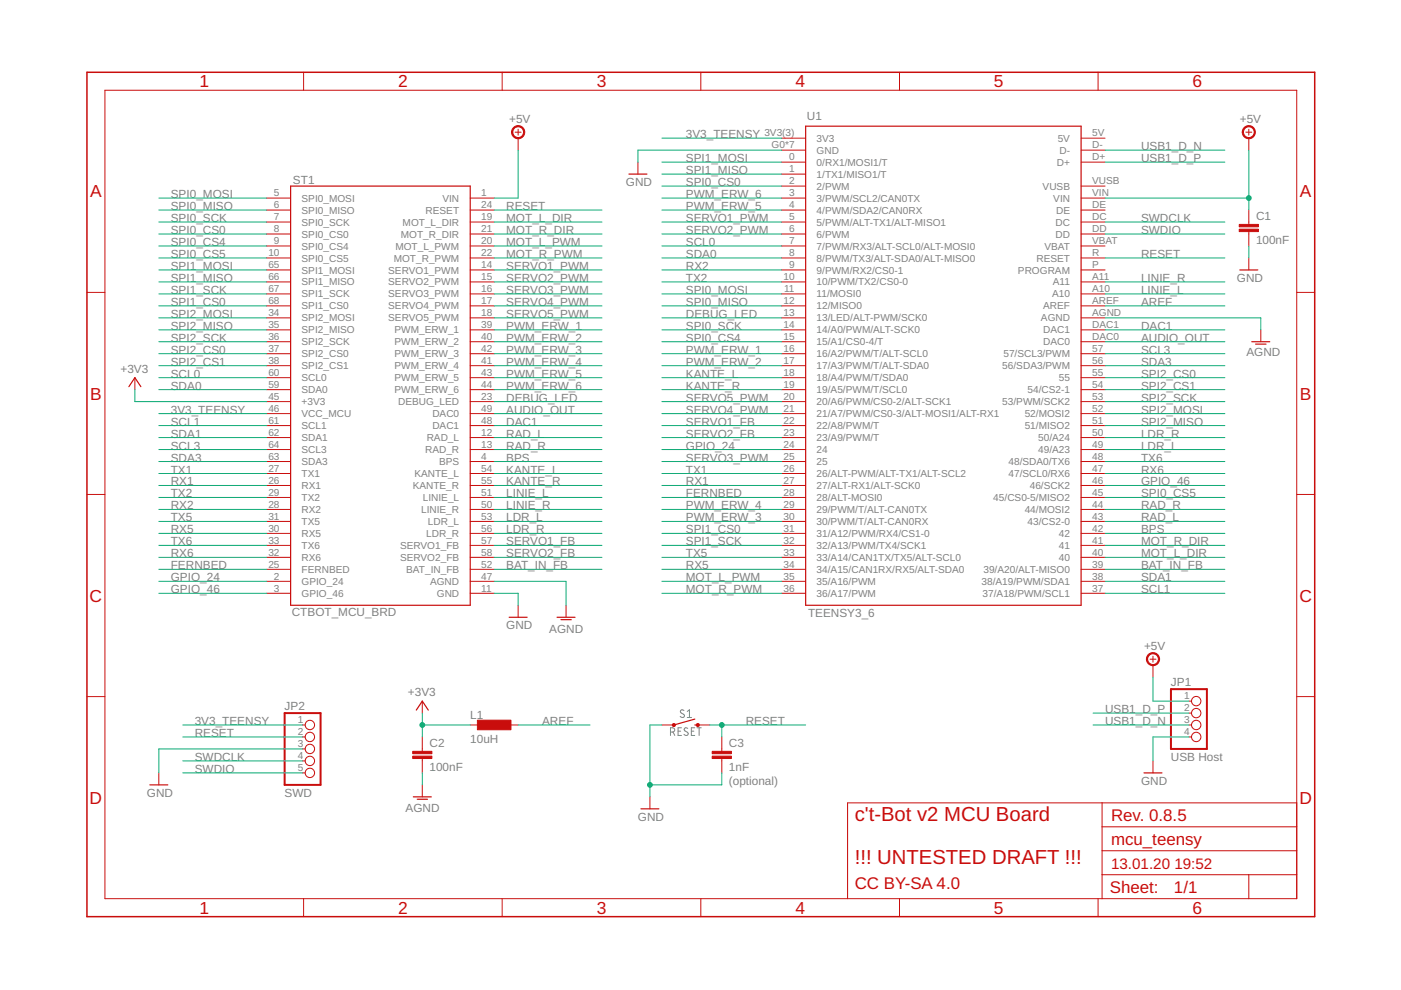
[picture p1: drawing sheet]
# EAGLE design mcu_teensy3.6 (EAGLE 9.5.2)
c't-Bot v2 MCU Board; CC BY-SA 4.0, Timo Sandmann

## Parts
C1  100nF  C-EU025-025X050  [C025-025X050]
C2  100nF  C-EU025-025X050  [C025-025X050]
C3  1nF  C-EU025-025X050  [C025-025X050]
JP1  USB Host  PINHD-1X4/90  [1X04/90]
JP2  SWD  PINHD-1X5/90  [1X05/90]
L1  10uH  L-EU0207/10  [0207/10]
S1  RESET  MOMENTARY-SWITCH-SPST-PTH-6.0MM  [TACTILE_SWITCH_PTH_6.0MM]
ST1  CTBOT_MCU_BRD  [DIP66]
U1  TEENSY3_6  [T36]

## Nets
3V3_TEENSY: JP2.1 ST1.46(VCC_MCU) U1.3V3(3)(3V3)
+3V3: C2.1 L1.2 ST1.45(+3V3)
+5V: C1.1 JP1.1 ST1.1(VIN) U1.VIN
AGND: C2.2 ST1.47(AGND) U1.AGND
AREF: L1.1 U1.AREF
AUDIO_OUT: ST1.49(DAC0) U1.DAC0
BAT_IN_FB: ST1.52(BAT_IN_FB) U1.39(39/A20/ALT-MISO0)
BPS: ST1.4(BPS) U1.42
DAC1: ST1.48(DAC1) U1.DAC1
DEBUG_LED: ST1.23(DEBUG_LED) U1.13(13/LED/ALT-PWM/SCK0)
FERNBED: ST1.25(FERNBED) U1.28(28/ALT-MOSI0)
GND: C1.2 C3.2 JP1.4 JP2.3 S1.1 ST1.11(GND) U1.G0(GND) U1.G1(GND) U1.G2(GND) U1.G3(GND) U1.G4(GND) U1.G5(GND) U1.G6(GND)
GPIO_24: ST1.2(GPIO_24) U1.24
GPIO_46: ST1.3(GPIO_46) U1.46(46/SCK2)
KANTE_L: ST1.54(KANTE_L) U1.18(18/A4/PWM/T/SDA0)
KANTE_R: ST1.55(KANTE_R) U1.19(19/A5/PWM/T/SCL0)
LDR_L: ST1.53(LDR_L) U1.49(49/A23)
LDR_R: ST1.56(LDR_R) U1.50(50/A24)
LINIE_L: ST1.51(LINIE_L) U1.A10
LINIE_R: ST1.50(LINIE_R) U1.A11
MOT_L_DIR: ST1.19(MOT_L_DIR) U1.40
MOT_L_PWM: ST1.20(MOT_L_PWM) U1.35(35/A16/PWM)
MOT_R_DIR: ST1.21(MOT_R_DIR) U1.41
MOT_R_PWM: ST1.22(MOT_R_PWM) U1.36(36/A17/PWM)
PWM_ERW_1: ST1.39(PWM_ERW_1) U1.16(16/A2/PWM/T/ALT-SCL0)
PWM_ERW_2: ST1.40(PWM_ERW_2) U1.17(17/A3/PWM/T/ALT-SDA0)
PWM_ERW_3: ST1.42(PWM_ERW_3) U1.30(30/PWM/T/ALT-CAN0RX)
PWM_ERW_4: ST1.41(PWM_ERW_4) U1.29(29/PWM/T/ALT-CAN0TX)
PWM_ERW_5: ST1.43(PWM_ERW_5) U1.4(4/PWM/SDA2/CAN0RX)
PWM_ERW_6: ST1.44(PWM_ERW_6) U1.3(3/PWM/SCL2/CAN0TX)
RAD_L: ST1.12(RAD_L) U1.43(43/CS2-0)
RAD_R: ST1.13(RAD_R) U1.44(44/MOSI2)
RESET: C3.1 JP2.2 S1.3 ST1.24(RESET) U1.R(RESET)
RX1: ST1.26(RX1) U1.27(27/ALT-RX1/ALT-SCK0)
RX2: ST1.28(RX2) U1.9(9/PWM/RX2/CS0-1)
RX5: ST1.30(RX5) U1.34(34/A15/CAN1RX/RX5/ALT-SDA0)
RX6: ST1.32(RX6) U1.47(47/SCL0/RX6)
SCL0: ST1.60(SCL0) U1.7(7/PWM/RX3/ALT-SCL0/ALT-MOSI0)
SCL1: ST1.61(SCL1) U1.37(37/A18/PWM/SCL1)
SCL3: ST1.64(SCL3) U1.57(57/SCL3/PWM)
SDA0: ST1.59(SDA0) U1.8(8/PWM/TX3/ALT-SDA0/ALT-MISO0)
SDA1: ST1.62(SDA1) U1.38(38/A19/PWM/SDA1)
SDA3: ST1.63(SDA3) U1.56(56/SDA3/PWM)
SERVO1_FB: ST1.57(SERVO1_FB) U1.22(22/A8/PWM/T)
SERVO1_PWM: ST1.14(SERVO1_PWM) U1.5(5/PWM/ALT-TX1/ALT-MISO1)
SERVO2_FB: ST1.58(SERVO2_FB) U1.23(23/A9/PWM/T)
SERVO2_PWM: ST1.15(SERVO2_PWM) U1.6(6/PWM)
SERVO3_PWM: ST1.16(SERVO3_PWM) U1.25
SERVO4_PWM: ST1.17(SERVO4_PWM) U1.21(21/A7/PWM/CS0-3/ALT-MOSI1/ALT-RX1)
SERVO5_PWM: ST1.18(SERVO5_PWM) U1.20(20/A6/PWM/CS0-2/ALT-SCK1)
SPI0_CS0: ST1.8(SPI0_CS0) U1.2(2/PWM)
SPI0_CS4: ST1.9(SPI0_CS4) U1.15(15/A1/CS0-4/T)
SPI0_CS5: ST1.10(SPI0_CS5) U1.45(45/CS0-5/MISO2)
SPI0_MISO: ST1.6(SPI0_MISO) U1.12(12/MISO0)
SPI0_MOSI: ST1.5(SPI0_MOSI) U1.11(11/MOSI0)
SPI0_SCK: ST1.7(SPI0_SCK) U1.14(14/A0/PWM/ALT-SCK0)
SPI1_CS0: ST1.68(SPI1_CS0) U1.31(31/A12/PWM/RX4/CS1-0)
SPI1_MISO: ST1.66(SPI1_MISO) U1.1(1/TX1/MISO1/T)
SPI1_MOSI: ST1.65(SPI1_MOSI) U1.0(0/RX1/MOSI1/T)
SPI1_SCK: ST1.67(SPI1_SCK) U1.32(32/A13/PWM/TX4/SCK1)
SPI2_CS0: ST1.37(SPI2_CS0) U1.55
SPI2_CS1: ST1.38(SPI2_CS1) U1.54(54/CS2-1)
SPI2_MISO: ST1.35(SPI2_MISO) U1.51(51/MISO2)
SPI2_MOSI: ST1.34(SPI2_MOSI) U1.52(52/MOSI2)
SPI2_SCK: ST1.36(SPI2_SCK) U1.53(53/PWM/SCK2)
SWDCLK: JP2.4 U1.DC
SWDIO: JP2.5 U1.DD
TX1: ST1.27(TX1) U1.26(26/ALT-PWM/ALT-TX1/ALT-SCL2)
TX2: ST1.29(TX2) U1.10(10/PWM/TX2/CS0-0)
TX5: ST1.31(TX5) U1.33(33/A14/CAN1TX/TX5/ALT-SCL0)
TX6: ST1.33(TX6) U1.48(48/SDA0/TX6)
USB1_D_N: JP1.3 U1.D-
USB1_D_P: JP1.2 U1.D+
Unconnected: U1.5V U1.DE U1.P(PROGRAM) U1.VBAT U1.VUSB

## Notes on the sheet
- (optional)
- Rev. 0.8.5
- c't-Bot v2 MCU Board
  
  !!! UNTESTED DRAFT !!!
- CC BY-SA 4.0

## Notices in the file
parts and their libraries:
SparkFun-Switches: Licensing: Creative Commons ShareAlike 4.0 International - https://creativecommons.org/licenses/by-sa/4.0
